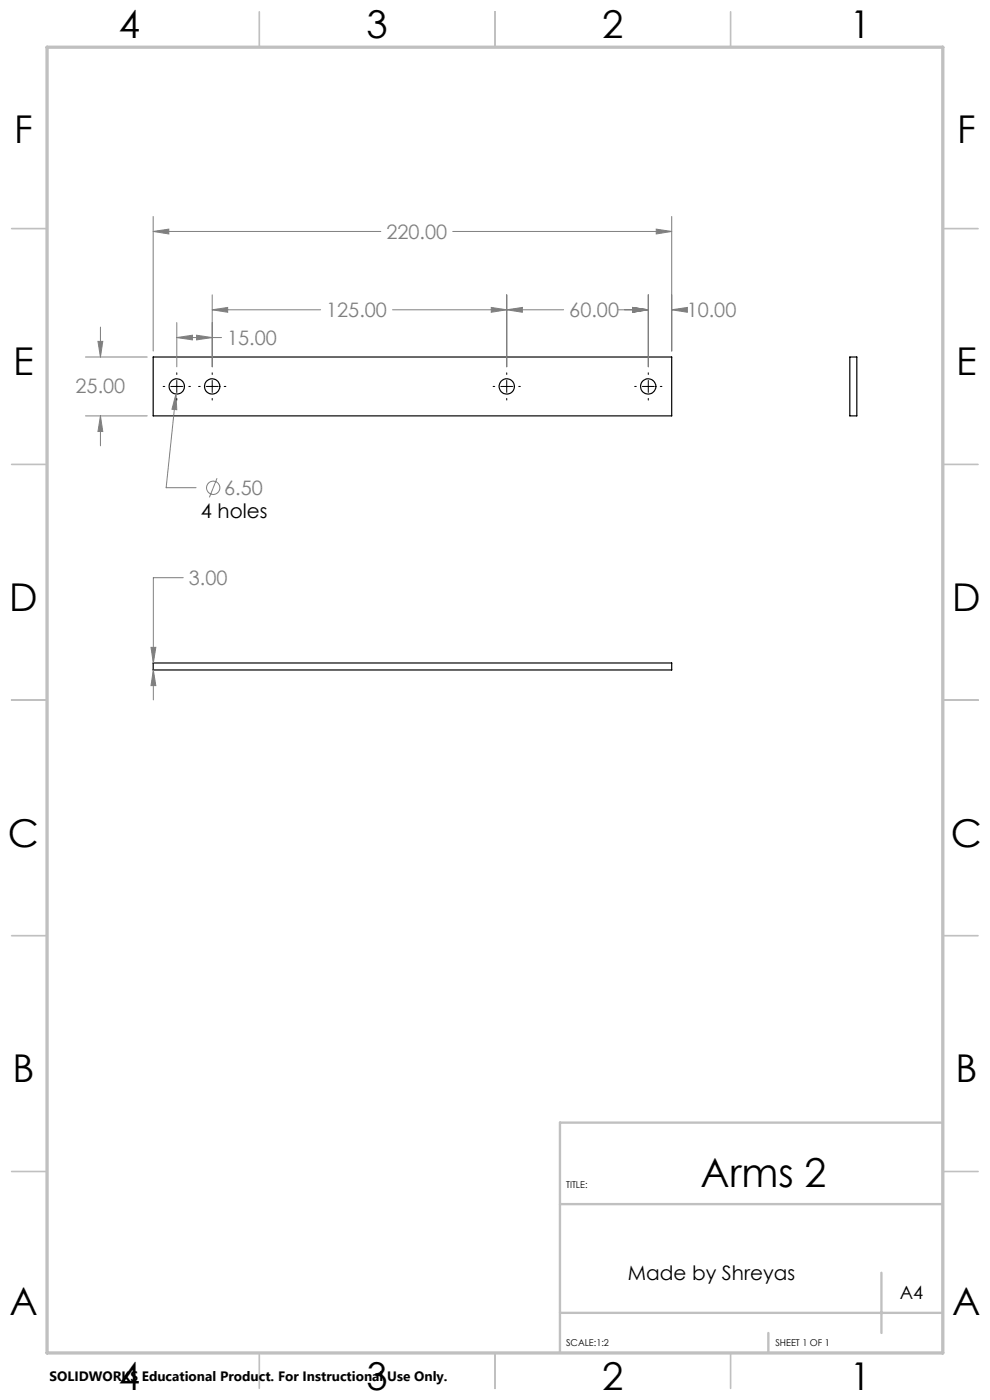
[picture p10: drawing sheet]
<svg xmlns="http://www.w3.org/2000/svg" width="210mm" height="297mm" viewBox="0 0 210 297" stroke-linecap="round" stroke-linejoin="round" font-family="sans-serif">
<g fill="none" stroke="#000" stroke-width=".25">
<path d="M32.5 75.7h110v12.5h-110zM180.3 75.7h1.5v12.5h-1.5zM32.5 140.6h110v1.5h-110z"/>
<circle cx="37.5" cy="82" r="1.63"/>
<circle cx="45" cy="82" r="1.63"/>
<circle cx="107.5" cy="82" r="1.63"/>
<circle cx="137.5" cy="82" r="1.63"/>
</g>
<g fill="none" stroke="#808080" stroke-width=".21">
<path d="M32.5 49.1l3.3-.5v1zM32.5 45.9v28.6M32.5 49.1h48.3M96 49.1h46.5M139.2 48.6l3.3 .5-3.3 .5zM142.5 45.9v28.6M18.1 75.7h13.1M20.8 72.4h1l-.5 3.3zM21.3 69.4v6.3M37.5 71.6l3.3-.5v1zM37.5 68.4v9.4M37.5 71.6h9.5"/>
<path d="M41.7 71.1l3.3 .5-3.3 .5zM45 65.7l3.3-.5v1zM45 62.5v15.3M45 65.7h23M83.3 65.7h36.3M104.2 65.2l3.3 .5-3.3 .5zM107.5 65.7l3.3-.5v1zM107.5 62.5v15.3M131.2 65.7h6.3M134.2 65.2l3.3 .5-3.3 .5zM137.5 62.5v15.3M142.5 65.7l3.3-.5v1z"/>
<path d="M142.5 65.7h2M18.1 88.2h13.1M21.3 88.2l.5 3.3h-1zM21.3 88.2v6.4M37.3 83.6l.2 3.3-1-.1zM37.3 83.6l-2.1 19.9h6.4M46 101.5l-1.6 4M32 137.3h1.1l-.6 3.3zM38.9 122.6h-6.4v18M32.5 142.1l.6 3.3h-1.1zM32.5 142.1v6.4"/>
<circle cx="45.2" cy="103.5" r="1.41"/>
</g>
<g fill="none" stroke="#000" stroke-width=".21">
<path d="M37.5 79.1v.3M45 79.1v.3M107.5 79.1v.3M137.5 79.1v.3M34.6 82h.4M36.2 82h2.6M37.5 80.7v2.6M37.5 84.5v.4M40 82h.4M42.1 82h.4M43.7 82h2.6M45 80.7v2.6"/>
<path d="M45 84.5v.4M47.6 82h.3M104.6 82h.4M106.2 82h2.6M107.5 80.7v2.6M107.5 84.5v.4M110 82h.4M134.6 82h.4M136.2 82h2.6M137.5 80.7v2.6M137.5 84.5v.4M140.1 82h.3"/>
</g>
<g fill="none" stroke="#c0c0c0" stroke-width=".35">
<path d="M55 2.5v7.5M105 2.5v7.5M155 2.5v7.5M2.5 48.5h7.5M200 48.5h7.5M2.5 98.5h7.5M200 98.5h7.5M2.5 148.5h7.5M200 148.5h7.5M2.5 198.5h7.5M200 198.5h7.5M2.5 248.5h7.5"/>
<path d="M200 248.5h7.5M55 287v7.5M105 287v7.5M155 287v7.5"/>
</g>
<path d="M200 238.2h-81.2v48.8M118.8 255.4h81.2M118.8 278.5h81.2M187 270v12.8M163 282.8v4.2" fill="none" stroke="#c0c0c0" stroke-width=".5"/>
<path d="M10 10h190v277h-190z" fill="none" stroke="#c0c0c0" stroke-width=".7"/>
<path d="M139.2 48.6l3.3 .5-3.3 .5zM32.5 49.1l3.3-.5v1zM20.8 72.4h1l-.5 3.3zM21.3 88.2l.5 3.3h-1zM37.3 83.6l-.8 3.2 1 .1zM37.5 71.6l3.3-.5v1zM41.7 71.1l3.3 .5-3.3 .5zM45 65.7l3.3-.5v1zM104.2 65.2l3.3 .5-3.3 .5zM107.5 65.7l3.3-.5v1zM134.2 65.2l3.3 .5-3.3 .5zM134.2 65.2l3.3 .5-3.3 .5zM142.5 65.7l3.3-.5v1zM32 137.3h1.1l-.6 3.3zM32.5 142.1l.6 3.3h-1.1z" fill="#808080"/>
<text font-size="8.5" x="148.6" y="251.9">Arms 2</text>
<g font-size="8.1">
<text x="25.2" y="8">4</text>
<text x="77.7" y="8">3</text>
<text x="127.7" y="8">2</text>
<text x="180.2" y="8">1</text>
<text x="3" y="30.4">F</text>
<text x="203" y="30.4">F</text>
<text x="2.8" y="79.6">E</text>
<text x="202.8" y="79.6">E</text>
<text x="2" y="129.6">D</text>
<text x="202" y="129.6">D</text>
<text x="1.7" y="179.6">C</text>
<text x="201.7" y="179.6">C</text>
<text x="2.7" y="229.6">B</text>
<text x="202.7" y="229.6">B</text>
<text x="2" y="278.9">A</text>
<text x="202" y="278.9">A</text>
<text x="25.2" y="295">4</text>
<text x="77.7" y="295">3</text>
<text x="127.7" y="295">2</text>
<text x="180.2" y="295">1</text>
</g>
<g font-size="4.2" fill="#808080">
<text x="82" y="50.7">220.00</text>
<text x="69.2" y="67.3">125.00</text>
<text x="120.8" y="67.3">60.00</text>
<text x="145.7" y="67.3">10.00</text>
<text x="48.2" y="73.2">15.00</text>
<text x="16" y="83.3">25.00</text>
<text x="47.6" y="105">6.50</text>
<text x="40.1" y="124.1">3.00</text>
</g>
<g font-size="4.2">
<text x="42.6" y="109.9">4 holes</text>
<text x="133.2" y="271.5">Made by Shreyas</text>
</g>
<text font-size="3.9" x="190.9" y="275.5">A4</text>
<text font-size="2.9" x="10.5" y="292.9">SOLIDWORKS Educational Product. For Instructional Use Only.</text>
<g font-size="2">
<text x="120.1" y="251.9">TITLE:</text>
<text x="120.1" y="285.6">SCALE:1:2</text>
<text x="164.5" y="285.6">SHEET 1 OF 1</text>
</g>
</svg>
